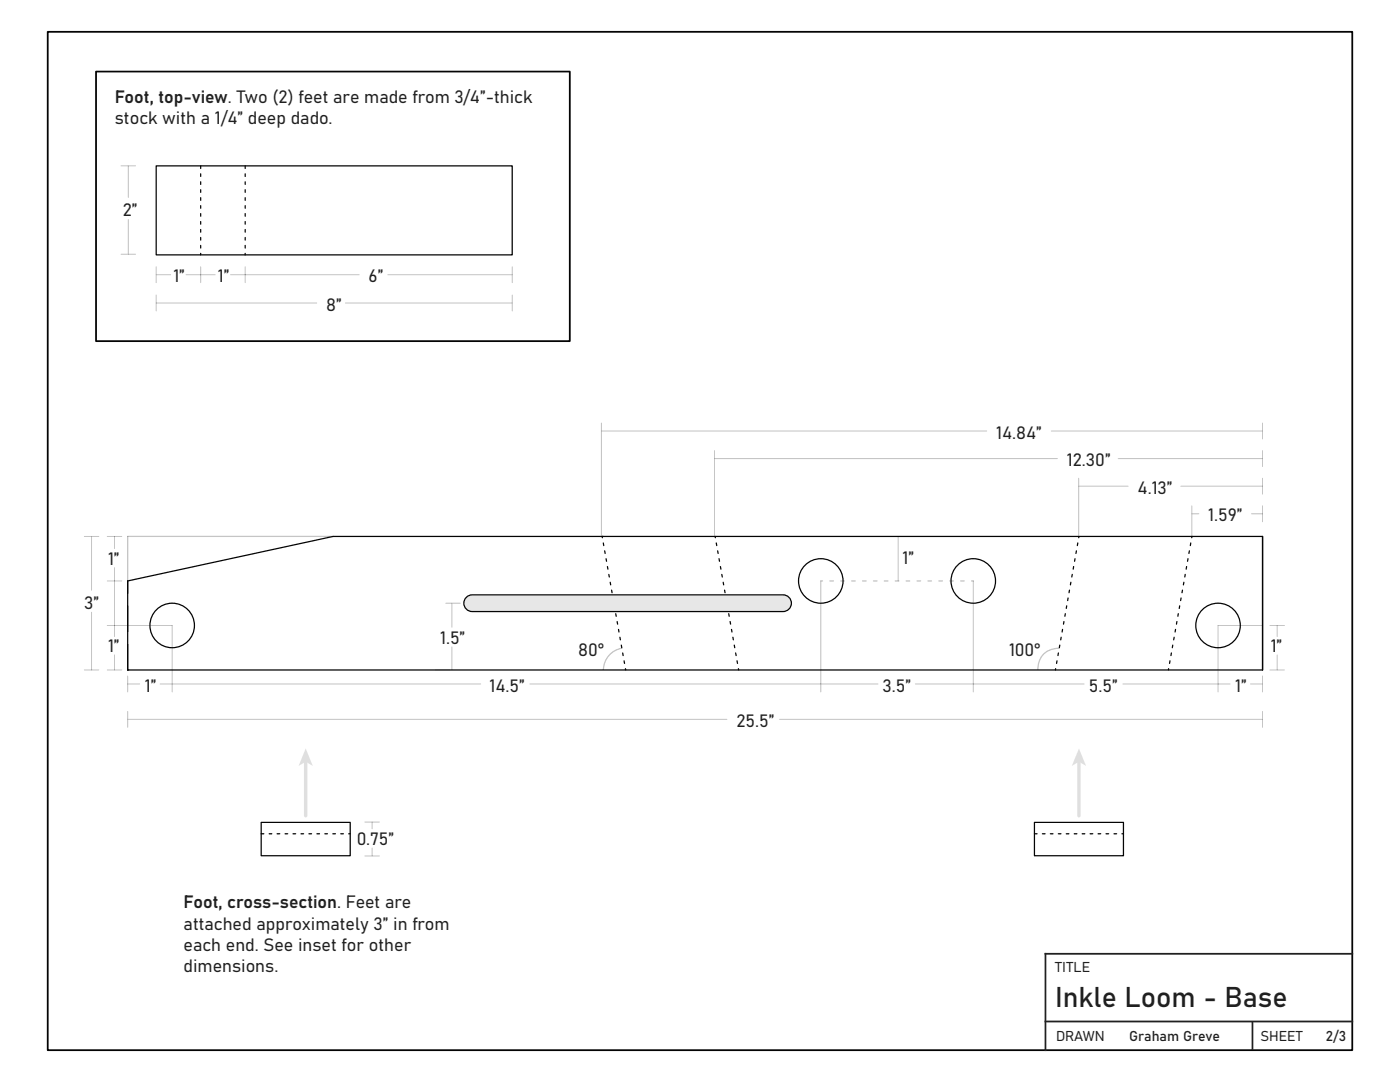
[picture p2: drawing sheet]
<svg xmlns="http://www.w3.org/2000/svg" width="279mm" height="216mm" viewBox="0 0 279 216" stroke-linecap="round" stroke-linejoin="round" font-family="sans-serif">
<!-- layer: Layer 1 -->
<g fill="none" stroke="#040503" stroke-width=".25">
<path d="M25.5 107h226.5v26.7h-226.5zM66.5 107l-41 8.9M120.2 107h.1M120.2 107v.3M142.7 107l.1 .3M163.8 115.9h.4M193.9 115.9h.3M215.3 107v.3M237.9 107l-.1 .3M25.5 133.7h.1M124.8 133.4l.1 .3M147.4 133.4v.3"/>
<path d="M210.7 133.4l-.1 .3M233.2 133.4v.3"/>
<circle cx="163.8" cy="115.9" r="4.4"/>
<circle cx="194.2" cy="115.9" r="4.4"/>
<circle cx="34.4" cy="124.8" r="4.4"/>
<circle cx="243.1" cy="124.8" r="4.4"/>
</g>
<path d="M120.4 108.3l4.3 24.6M147.2 132.4l-4.3-24.6M210.9 132.4l4.3-24.6M233.4 132.4l4.3-24.6" fill="none" stroke="#040503" stroke-width=".25" stroke-dasharray=".5 1.1"/>
<path d="M25.5 133.7v-17.8" fill="none" stroke="#040503" stroke-width=".25" stroke-dasharray="5.1 2.6"/>
<g fill="none" stroke="#040503" stroke-width=".2">
<path d="M21.4 115.9h2.9M21.4 107h2.9M22.9 115.9v11.1M163.8 115.9v22.2M179.2 107v8.9M194.2 115.9v22.2M16.8 133.7h2.9M18.3 122.2v11.5M21.4 124.8h13v13.3M21.4 133.7h2.9M22.9 130.7v3M25.5 136.5h2.4"/>
<path d="M25.5 134.9v3.2M32 136.5h63.9M105.7 136.5h69.5M182.7 136.5h33.7M224.1 136.5h21.4M249.6 136.5h2.4M252 124.8h-8.9v13.3M252 134.9v3.2M25.5 143.5h119.6M25.5 141.9v3.2M155.6 143.5h96.4M252 141.9v3.2"/>
</g>
<path d="M192.4 115.9h-27.5" fill="none" stroke="#040503" stroke-width=".25" stroke-dasharray=".7 1.4"/>
<path d="M93.1 119.2l.7-.4 .4-.1h62.1a1.67 1.67 0 0 1 1.6 1.7 1.67 1.67 0 0 1-1.6 1.6h-62.1a1.67 1.67 0 0 1-1.5-1 1.67 1.67 0 0 1 .4-1.8z" fill="#e6e7e9"/>
<path d="M31.2 33.1h71v17.8h-71zM93.1 119.2l.7-.4 .4-.1h62.1a1.67 1.67 0 0 1 1.6 1.7 1.67 1.67 0 0 1-1.6 1.6h-62.1a1.67 1.67 0 0 1-1.5-1 1.67 1.67 0 0 1 .4-1.8zM124.1 129.3a4.4 4.4 0 0 0-3.7 4.3M211.3 129.3a4 4 0 0 0-4.2 4.3M52.1 164.1h17.8v6.7h-17.8z" fill="none" stroke="#040503" stroke-width=".25"/>
<path d="M9.5 6.3h260.4v203.2h-260.4zM19.2 14.3h94.5v53.8h-94.5z" fill="none" stroke="#040503" stroke-width=".35"/>
<path d="M269.9 190.3h-61.3v19.3M208.6 203.8h61.3M250 203.8v5.7" fill="none" stroke="#231f20" stroke-width=".35"/>
<g fill="none" stroke="#040503" stroke-width=".2">
<path d="M24.2 33.1h2.9M25.6 33.1v6.3M24.2 50.7h2.9M25.6 43.8v6.9M31.2 54.8h2.9M31.2 53.2v3.2M31.2 58.9v3.2M37.1 54.8h5.8M40.1 53.2v3.2M46 54.8h25.7M48.9 53.2v3.2M77.4 54.8h24.8"/>
<path d="M102.2 53.2v3.2M102.2 58.9v3.2M31.2 60.5h32M68.9 60.5h33.3M120 86h76.9M120 84.4v22.6M142.6 91.5h68.4M142.6 89.9v17.1M209.8 86h42.2M215.3 97h9.8M215.3 95.4v11.6M223.2 91.5h28.8"/>
<path d="M235.7 97h16.3M252 84.4v3.2M252 89.9v3.2M252 95.4v3.2M16.8 107h2.9M18.3 107v10.8M22.9 107v2.5M22.9 113.3v2.6M237.9 102.5h1.4M237.9 100.9v6.1M249.8 102.5h2.2M252 100.9v3.2"/>
<path d="M86.9 133.7h2.8M89 120.4h2.9M90.2 120.4v4.8M90.2 129.1v4.6M253.4 133.7h2.9M253.4 124.8h2.9M254.9 124.8v2.2M254.9 130.7v3M72.8 164h2.9M72.8 170.8h2.9M74.3 164v1.4M74.3 169.2v1.6"/>
</g>
<path d="M61 151.8v11" fill="none" stroke="#040503" stroke-width=".71"/>
<path d="M61 149.3l1.4 3.5-1.4-.8-1.4 .8z" fill="#040503"/>
<path d="M206.4 164.1h17.8v6.7h-17.8z" fill="none" stroke="#040503" stroke-width=".25"/>
<path d="M215.3 151.8v11" fill="none" stroke="#040503" stroke-width=".71"/>
<path d="M215.3 149.3l1.5 3.5-1.5-.8-1.4 .8z" fill="#040503"/>
<path d="M40.1 33.1v17.8M48.9 33.1v17.8M52.1 166.4h17.8M206.4 166.4h17.8" fill="none" stroke="#040503" stroke-width=".25" stroke-dasharray=".5 1.1"/>
<text font-size="5.6" fill="#231f20" x="210.6" y="200.9">Inkle Loom - Base</text>
<g font-size="3.5" fill="#231f20">
<text x="22.9" y="20.6">Foot, top-view. Two (2) feet are made from 3/4”-thick</text>
<text x="22.9" y="24.8">stock with a 1/4” deep dado.</text>
<text x="24.5" y="43.2">2”</text>
<text x="34.6" y="56.4">1”</text>
<text x="43.5" y="56.4">1”</text>
<text x="73.6" y="56.4">6”</text>
<text x="65.1" y="62">8”</text>
<text x="198.8" y="87.5">14.84”</text>
<text x="212.9" y="93">12.30”</text>
<text x="227" y="98.6">4.13”</text>
<text x="241.1" y="104.1">1.59”</text>
<text x="21.6" y="112.6">1”</text>
<text x="180.1" y="112.6">1”</text>
<text x="16.8" y="121.5">3”</text>
<text x="21.6" y="130">1”</text>
<text x="87.8" y="128.4">1.5”</text>
<text x="115.4" y="131">80°</text>
<text x="201.4" y="131">100°</text>
<text x="253.6" y="130">1”</text>
<text x="28.9" y="138.1">1”</text>
<text x="97.7" y="138.1">14.5”</text>
<text x="176.1" y="138.1">3.5”</text>
<text x="217.3" y="138.1">5.5”</text>
<text x="246.5" y="138.1">1”</text>
<text x="147" y="145.1">25.5”</text>
<text x="71.2" y="168.6">0.75”</text>
<text x="36.6" y="181.3">Foot, cross-section. Feet are</text>
<text x="36.6" y="185.5">attached approximately 3” in from</text>
<text x="36.6" y="189.7">each end. See inset for other</text>
<text x="36.6" y="194">dimensions.</text>
</g>
<g font-size="2.8" fill="#231f20">
<text x="210.6" y="194">TITLE</text>
<text x="210.8" y="207.8">DRAWN</text>
<text x="225.3" y="207.8">Graham Greve</text>
<text x="251.6" y="207.8">SHEET</text>
<text x="264.6" y="207.8">2/3</text>
</g>
</svg>
